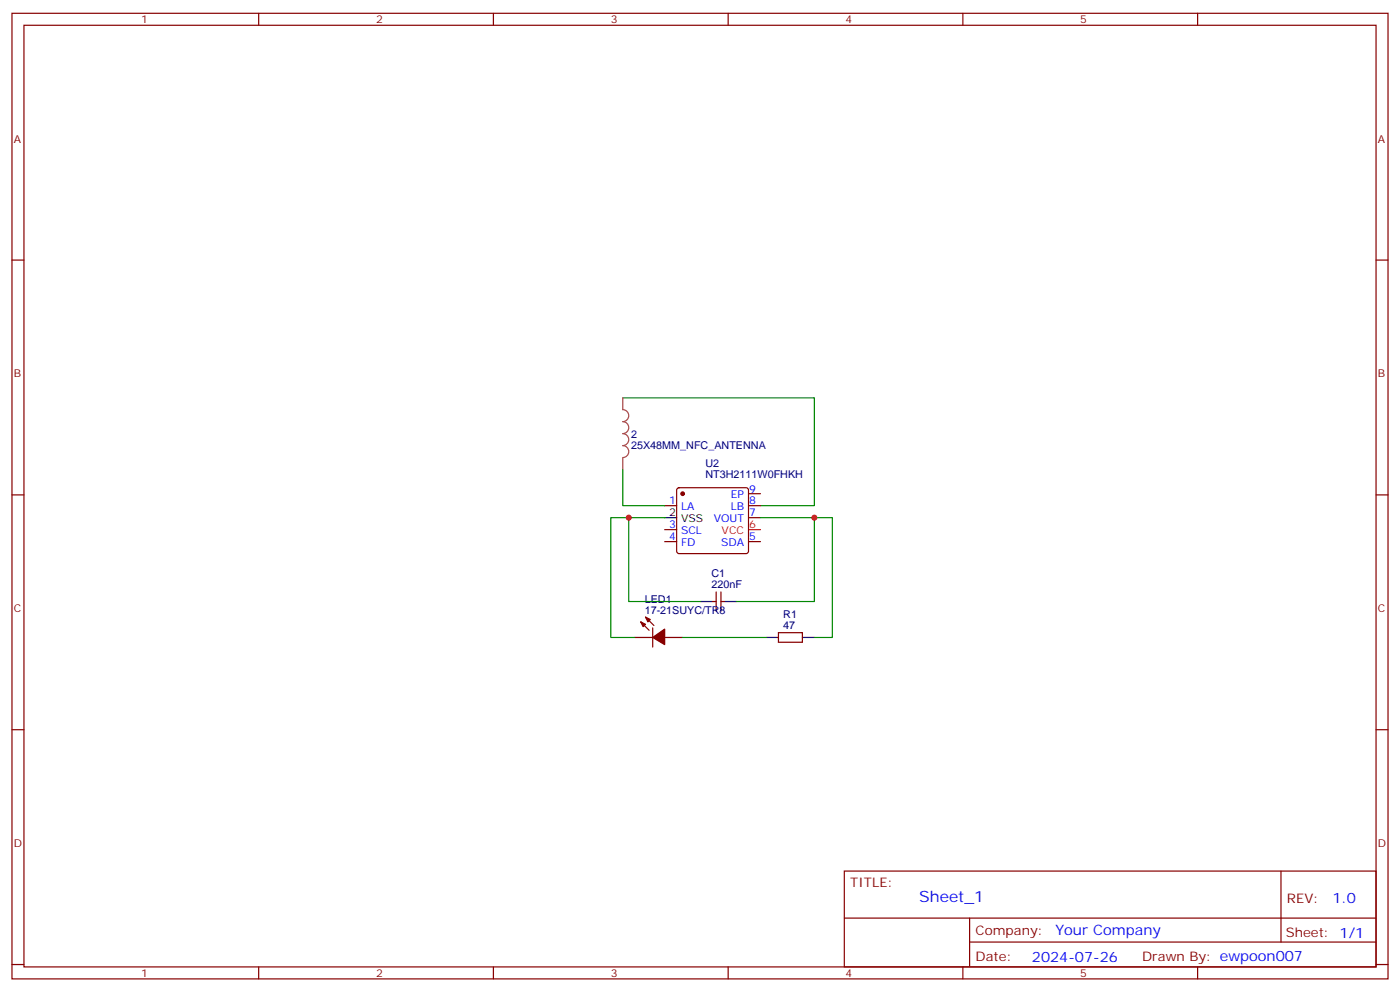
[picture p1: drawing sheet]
<svg xmlns="http://www.w3.org/2000/svg" width="412mm" height="292mm" viewBox="0 0 412 292" stroke-linecap="round" stroke-linejoin="round" font-family="sans-serif">
<g fill="none" stroke="#870000" stroke-width=".35">
<path d="M3.5 3.9h405.4v284.4h-405.4zM7.1 7.4h398.2v277.3h-398.2zM76.2 3.9v3.5M145.3 3.9v3.5M214.5 3.9v3.5M283.6 3.9v3.5M352.8 3.9v3.5M3.5 76.6h3.6M405.3 76.6h3.6M3.5 145.7h3.6M195.8 148.9h3.5M195.8 159.5h3.5"/>
<path d="M195.8 156h3.5M199.6 143.8l.4-.2h19.8l.5 .2 .2 .5v18l-.2 .5-.5 .2h-19.8l-.5-.2-.2-.5v-18zM220.5 145.4h3.5M220.5 148.9h3.5M220.5 152.4h3.5M220.5 159.5h3.5M405.3 145.7h3.6M209.9 177.1h1.1M211 174.3v5.7M212.4 174.3v5.7M212.4 177.1h1M187 187.7h5.3"/>
<path d="M188.7 183.1l2.5 2.5M190.1 181.7l2.5 2.5M192.3 184.9v5.6M195.8 187.7h5.3M229.3 186.3h7.1v2.8h-7.1zM3.5 214.9h3.6M405.3 214.9h3.6M248.7 256.5h156.6v28.2h-156.6zM377.3 256.5v20.9M248.7 270.4h156.5M285.6 277.4h119.6M285.6 270.4v14.1"/>
<path d="M3.5 284h3.6M76.2 284.7v3.6M145.3 284.7v3.6M214.5 284.7v3.6M283.6 284.7v3.6M352.8 284.7v3.6M405.3 284h3.6"/>
</g>
<path d="M183.4 117.2h56.5v31.7h-15.9M183.4 138.3v10.6h12.4M185.2 152.4h-5.3v35.3h7.1M195.8 152.4h-10.6v24.7h21.2M224 152.4h15.9v24.7h-22.9M239.9 152.4h5.3v35.3h-5.3M201.1 187.7h24.7" fill="none" stroke="#008700" stroke-width=".35"/>
<path d="M195.8 152.4h3.5M206.4 177.1h3.5M213.4 177.1h3.6M225.8 187.7h3.5M236.4 187.7h3.5" fill="none" stroke="#000" stroke-width=".35"/>
<path d="M220.5 156h3.5" fill="none" stroke="#f00" stroke-width=".35"/>
<g fill="#870000" stroke="#870000" stroke-width=".35">
<path d="M188.7 183.1l1.4 .7-.7 .7z"/>
<path d="M190.1 181.7l1.5 .7-.7 .7z"/>
<path d="M192.3 187.7l3.5-2.5v4.6z"/>
<circle cx="201.1" cy="145.4" r=".53"/>
</g>
<path d="M183.4 117.2v3.4a1.76 1.76 0 0 1 1.8 1.8 1.76 1.76 0 0 1-1.8 1.8 1.76 1.76 0 0 1 1.8 1.7 1.76 1.76 0 0 1-1.8 1.8 1.76 1.76 0 0 1 1.8 1.7 1.76 1.76 0 0 1-1.8 1.8 1.76 1.76 0 0 1 1.8 1.8 1.76 1.76 0 0 1-1.8 1.7M183.4 134.9v3.4" fill="none" stroke="#a64a4a" stroke-width=".35"/>
<g fill="#c00">
<circle cx="239.9" cy="152.4" r=".88"/>
<circle cx="185.2" cy="152.4" r=".88"/>
</g>
<text font-size="4.6" fill="#00f" x="270.8" y="265.5">Sheet_1</text>
<g font-size="4.2" fill="#00f">
<text x="392.5" y="265.8">1.0</text>
<text x="310.9" y="275.3">Your Company</text>
<text x="304" y="283.1">2024-07-26</text>
</g>
<g font-size="3.9" fill="#800">
<text x="250.5" y="261.1">TITLE:</text>
<text x="379.1" y="265.8">REV:</text>
<text x="287.4" y="275.3">Company:</text>
<text x="378.7" y="275.9">Sheet: 1/1</text>
<text x="287.4" y="283">Date:</text>
<text x="336.4" y="283.1">Drawn By: ewpoon007</text>
</g>
<g font-size="3.2" fill="#800">
<text x="41.6" y="6.9">1</text>
<text x="110.8" y="6.9">2</text>
<text x="179.9" y="6.9">3</text>
<text x="249.1" y="6.9">4</text>
<text x="318.2" y="6.9">5</text>
<text x="4.1" y="42">A</text>
<text x="405.9" y="42">A</text>
<text x="4.1" y="111.2">B</text>
<text x="405.9" y="111.2">B</text>
<text x="4.1" y="180.3">C</text>
<text x="405.9" y="180.3">C</text>
<text x="4.1" y="249.4">D</text>
<text x="405.9" y="249.4">D</text>
<text x="41.6" y="287.7">1</text>
<text x="110.8" y="287.7">2</text>
<text x="179.9" y="287.7">3</text>
<text x="249.1" y="287.7">4</text>
<text x="318.2" y="287.7">5</text>
</g>
<g font-size="3.2" fill="#000080">
<text x="185.9" y="128.9">2</text>
<text x="185.9" y="132.1">25X48MM_NFC_ANTENNA</text>
<text x="207.8" y="137.5">U2</text>
<text x="207.8" y="140.7">NT3H2111W0FHKH</text>
<text x="209.6" y="173.2">220nF</text>
<text x="209.6" y="170">C1</text>
<text x="189.9" y="177.4">LED1</text>
<text x="189.9" y="180.7">17-21SUYC/TR8</text>
<text x="230.7" y="185.2">47</text>
<text x="230.7" y="182">R1</text>
</g>
<g font-size="3.2" fill="#00f">
<text x="197.1" y="148.6">1</text>
<text x="215.3" y="146.8">EP</text>
<text x="220.7" y="145">9</text>
<text x="220.7" y="148.6">8</text>
<text x="197.1" y="155.6">3</text>
<text x="200.6" y="150.3">LA</text>
<text x="210.2" y="153.8">VOUT</text>
<text x="215.2" y="150.3">LB</text>
<text x="220.7" y="152.1">7</text>
<text x="197.1" y="159.1">4</text>
<text x="200.6" y="160.9">FD</text>
<text x="200.6" y="157.4">SCL</text>
<text x="212.4" y="160.9">SDA</text>
<text x="220.7" y="159.1">5</text>
</g>
<g font-size="3.2">
<text x="197.1" y="152.1">2</text>
<text x="200.6" y="153.8">VSS</text>
</g>
<g font-size="3.2" fill="#f00">
<text x="220.7" y="155.6">6</text>
<text x="212.6" y="157.4">VCC</text>
</g>
</svg>
